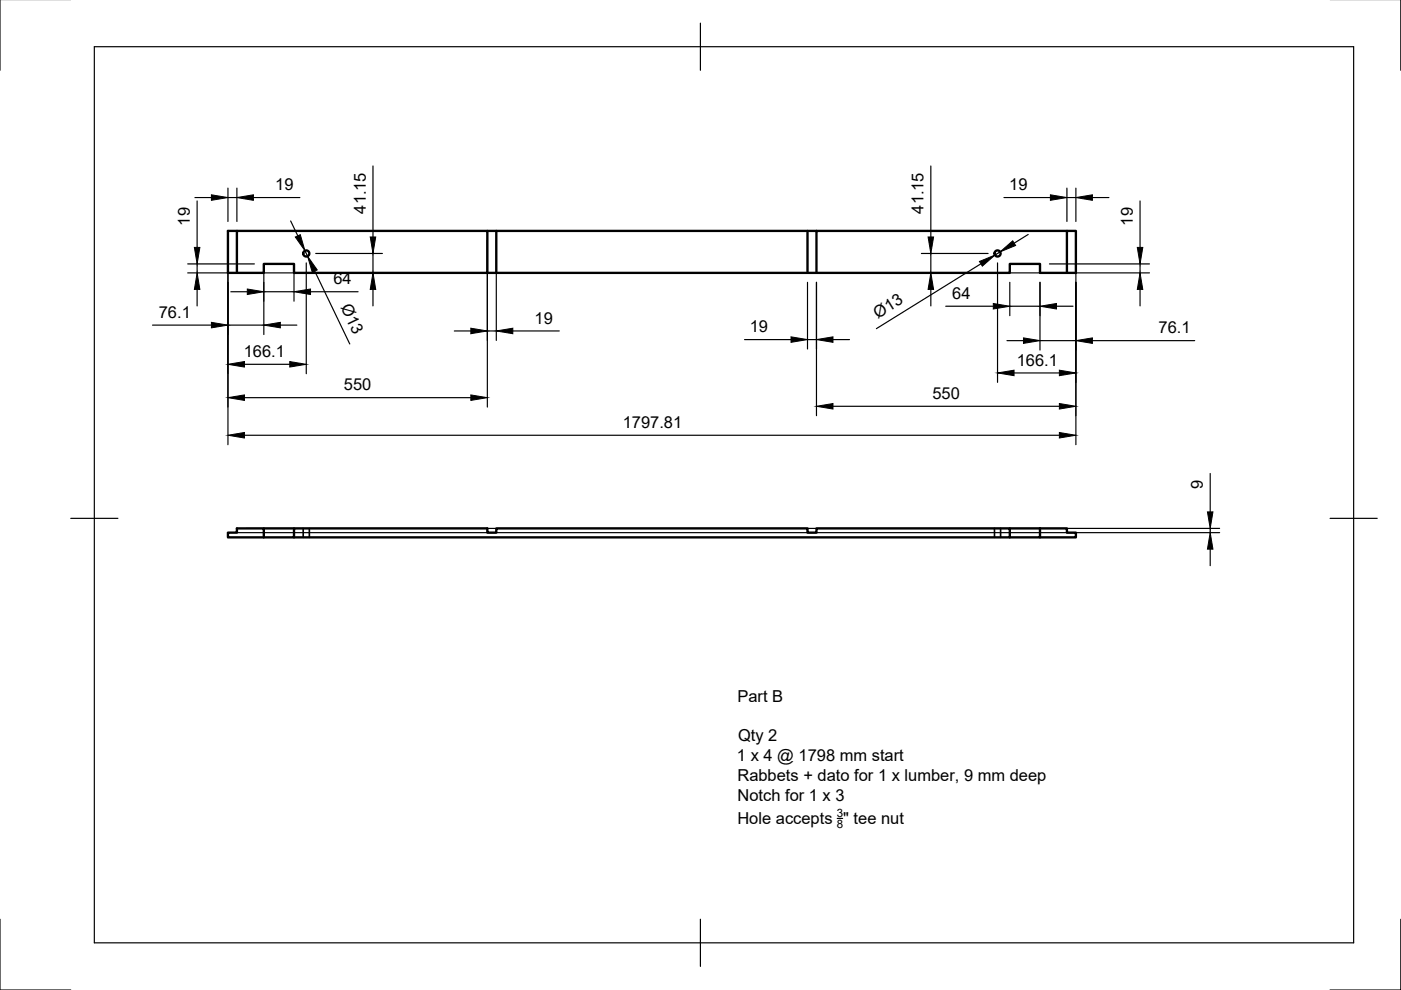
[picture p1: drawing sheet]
<svg xmlns="http://www.w3.org/2000/svg" width="297mm" height="210mm" viewBox="0 0 297 210" stroke-linecap="round" stroke-linejoin="round" font-family="sans-serif">
<!-- layer: Visible -->
<g fill="none" stroke="#000" stroke-width=".5">
<path d="M50.2 49h53.1v8.9h-41v-1.9h-6.4v1.9h-5.7zM50.2 49h-1.9v8.9h1.9M103.3 49h69.8M105.2 49v8.9M171.2 49v8.9M173.1 57.9v-8.9h53.1v8.9M226.2 49h1.9v8.9h-7.6v-1.9h-6.4v1.9h-110.8M55.9 113.9h-7.6v-1h1.9v-.9h5.7v1.9h6.4v-1.9h41v.9h1.9v-.9h66v.9h1.9v-.9h41v1.9h-151.8M55.9 112h6.4M214.1 112h6.4M220.5 112v1.9h-6.4M220.5 112h5.7v.9h1.9v1h-7.6"/>
<circle cx="64.9" cy="53.7" r=".65"/>
<circle cx="211.5" cy="53.7" r=".65"/>
</g>
<!-- layer: Hidden -->
<path d="M64.3 112v1.9M65.6 112v1.9M210.8 112v1.9M212.1 112v1.9" fill="none" stroke="#000" stroke-width=".35"/>
<!-- layer: Border -->
<path d="M0 -.1v15M297 -.1v15M20 9.9h267v190h-267zM148.5 4.9v10M15 109.9h10M282 109.9h10M0 194.9v15h15M148.5 194.9v10M297 194.9v15h-15" fill="none" stroke="#000" stroke-width=".25"/>
<!-- layer: Dimensions -->
<g fill="none" stroke="#000" stroke-width=".25">
<path d="M48.3 39.9v7.1M50.2 39.9v7.1M79.1 35.2v15M197.4 35.2v15M226.2 39.9v7.1M228.1 39.9v7.1M39.8 57.9h41.3M39.8 56h14.1M41.3 41.9h3.5M41.8 42.6v9.9M41.8 56v1.9M48.3 51v43.3"/>
<path d="M48.3 41.9h1.9M53.7 41.9h9.9M55.9 58v12.9M61.6 46.8l1.5 3.2M62.3 58v5.9M64.7 53.2l.5 1.1M64.9 55.7v23.5M66.7 57.5l7.5 15.4M66.9 53.7h14.2M79.1 53.7v4.2M103.3 51v35.3M105.2 51v21.2"/>
<path d="M171.2 59.9v14.1M173.1 59.9v28.2M195.4 57.9h48.3M195.4 53.7h14.1M197.4 53.7v4.2M208 55.9l-22.2 13.8M211.5 55.7v25.4M212.1 53.4l-1.2 .7M212.9 41.9h9.8M214.1 59.9v7M218 49.7l-3 1.9M220.5 59.9v14.3"/>
<path d="M222.5 56h21.2M226.2 41.9h1.9M228.1 51v43.3M231.6 41.9h3.5M241.7 42.6v9.9M241.7 56v1.9M32.3 68.9h12.5M41.8 61.4v3.5M48.3 68.9h7.6M48.9 61.9h3.5M51.8 77.2h9.6M55.9 61.9h6.4"/>
<path d="M59.4 68.9h3.5M65.8 61.9h10.1M79.1 61.4v3.5M96.3 70.2h3.5M103.3 70.2h1.9M108.7 70.2h9.9M157.9 72h9.8M171.2 72h1.9M176.6 72h3.5M197.4 61.4v3.5M200.5 64.9h10.1M213.5 72.2h3.5"/>
<path d="M214.1 64.9h6.4M215 79.1h9.6M220.5 72.2h7.6M224 64.9h3.5M231.6 72.2h21.7M241.7 61.4v3.5M51.8 84.3h48M51.8 92.3h172.8M176.6 86.1h48M50.3 112.9h208.3M52.2 112h206.4M256.6 100.4v8.1"/>
<path d="M256.6 112v.9M256.6 116.4v3.5"/>
</g>
<g fill="#000" stroke="#000" stroke-width=".21">
<path d="M41.2 52.5h1.2l-.6 3.5zM44.8 41.3l3.5 .6-3.5 .6zM50.2 41.9l3.5-.6v1.2zM62.6 50.3l1.1-.5 1 3.4zM65.2 54.3l2.1 2.9-1.1 .5zM78.5 50.2h1.2l-.6 3.5zM196.8 50.2h1.1l-.5 3.5zM207.7 55.4l3.2-1.3-2.6 2.3zM212.1 53.4l2.6-2.3 .6 1zM222.7 41.3l3.5 .6-3.5 .6zM228.1 41.9l3.5-.6v1.2zM241.1 52.5h1.2l-.6 3.5z"/>
<path d="M41.8 57.9l.6 3.5h-1.2zM44.8 68.3l3.5 .6-3.5 .6zM48.3 77.2l3.5-.5v1.1zM52.4 61.3l3.5 .6-3.5 .5zM55.9 68.9l3.5-.6v1.2zM61.4 76.7l3.5 .5-3.5 .6zM62.3 61.9l3.5-.6v1.1zM79.1 57.9l.6 3.5h-1.2zM99.8 69.6l3.5 .6-3.5 .6zM105.2 70.2l3.5-.6v1.2zM167.7 71.4l3.5 .6-3.5 .6zM173.1 72l3.5-.6v1.2z"/>
<path d="M197.4 57.9l.5 3.5h-1.1zM210.6 64.3l3.5 .6-3.5 .6zM211.5 79.1l3.5-.6v1.2zM217 71.6l3.5 .6-3.5 .6zM220.5 64.9l3.5-.6v1.2zM224.6 78.5l3.5 .6-3.5 .6zM228.1 72.2l3.5-.6v1.2zM241.7 57.9l.6 3.5h-1.2zM48.3 84.3l3.5-.6v1.2zM48.3 92.3l3.5-.6v1.2zM99.8 83.7l3.5 .6-3.5 .6zM173.1 86.1l3.5-.5v1.1z"/>
<path d="M224.6 91.7l3.5 .6-3.5 .6zM224.6 85.6l3.5 .5-3.5 .6zM256.6 112.9l.6 3.5h-1.2zM256 108.5h1.2l-.6 3.5z"/>
</g>
<!-- layer: Annotations -->
<path d="M177.5 173.5h1.2" fill="none" stroke="#000" stroke-width=".25"/>
<g font-size="3.5">
<text x="58.3" y="40.3">19</text>
<text x="214" y="40.3">19</text>
<text x="40.3" y="47.8" transform="rotate(-90 40.3 47.8)">19</text>
<text x="77.5" y="45.3" transform="rotate(-90 77.5 45.3)">41.15</text>
<text x="195.8" y="45.3" transform="rotate(-90 195.8 45.3)">41.15</text>
<text x="240.2" y="47.8" transform="rotate(-90 240.2 47.8)">19</text>
<text x="70.7" y="60.3">64</text>
<text x="72.2" y="65.1" transform="rotate(64 72.2 65.1)">Ø13</text>
<text x="201.9" y="63.4">64</text>
<text x="33.7" y="67.4">76.1</text>
<text x="113.3" y="68.6">19</text>
<text x="159" y="70.5">19</text>
<text x="186.1" y="67.6" transform="rotate(-32 186.1 67.6)">Ø13</text>
<text x="245.6" y="70.7">76.1</text>
<text x="51.7" y="75.7">166.1</text>
<text x="215.6" y="77.5">166.1</text>
<text x="72.9" y="82.8">550</text>
<text x="197.7" y="84.6">550</text>
<text x="132" y="90.7">1797.81</text>
<text x="255" y="103.7" transform="rotate(-90 255 103.7)">9</text>
<text x="156.4" y="148.8">Part B</text>
<text x="156.2" y="161.3">1 x 4 @ 1798 mm start</text>
<text x="156.5" y="157.1">Qty 2</text>
<text x="156.4" y="165.5">Rabbets + dato for 1 x lumber, 9 mm deep</text>
<text x="156.4" y="169.8">Notch for 1 x 3</text>
<text x="156.3" y="174.8">Hole accepts &quot; tee nut</text>
</g>
<g font-size="2.4">
<text x="177.4" y="173.2">3</text>
<text x="177.4" y="175.6">8</text>
</g>
</svg>
